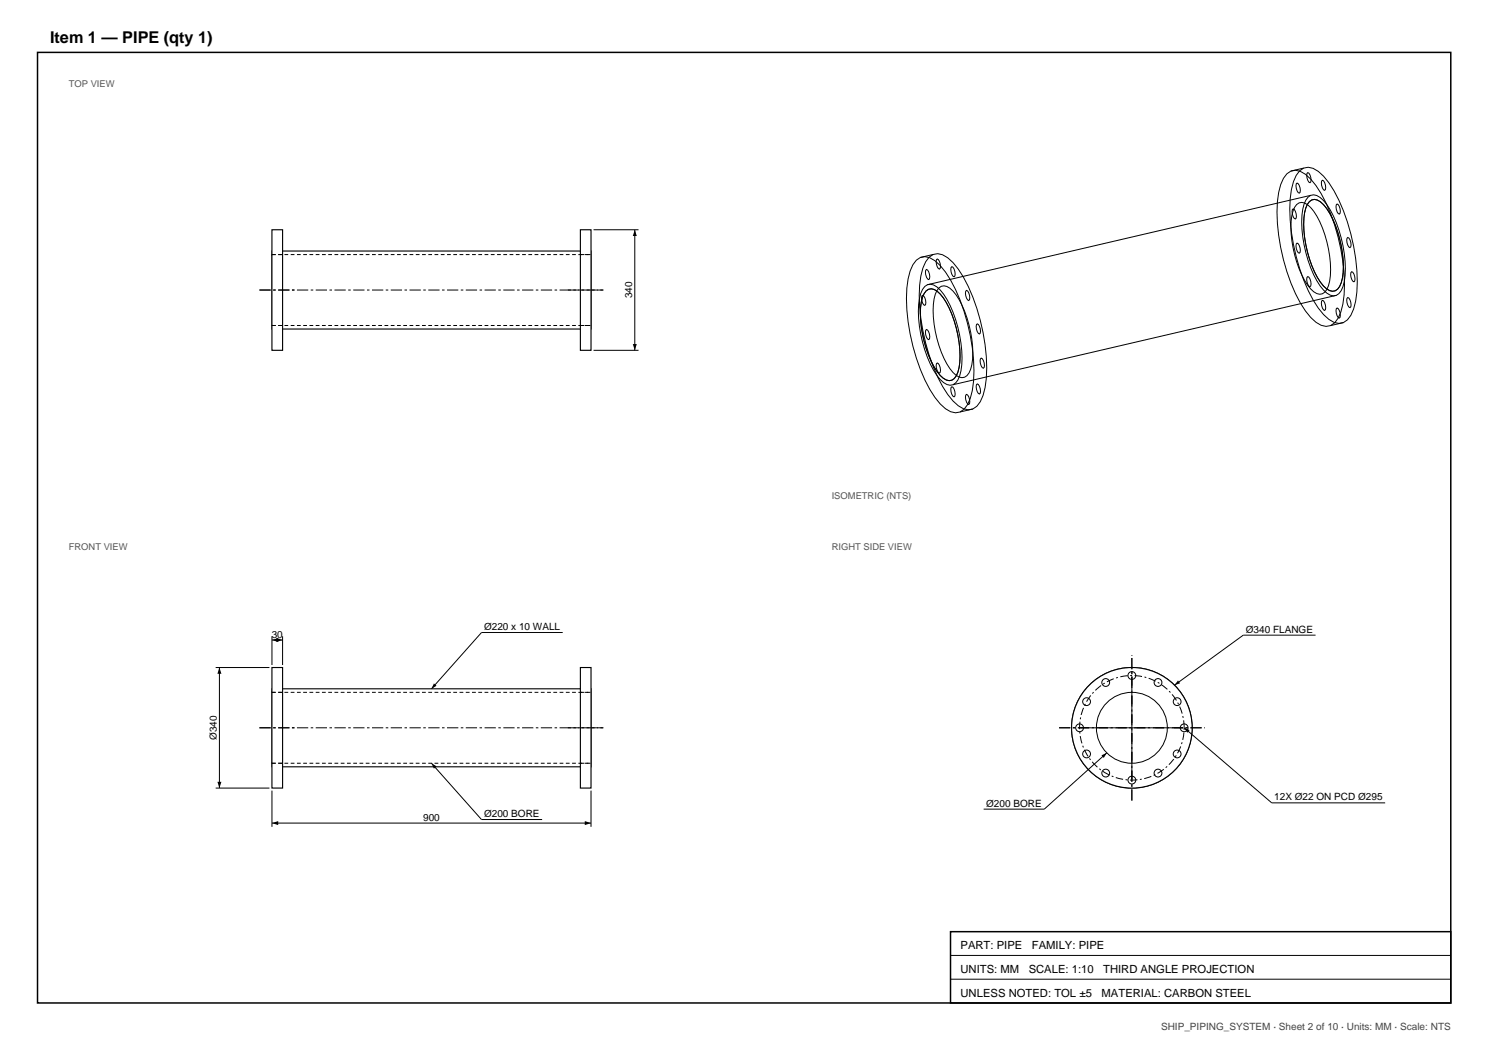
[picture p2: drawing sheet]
<svg xmlns="http://www.w3.org/2000/svg" width="420mm" height="297mm" viewBox="0 0 420 297" stroke-linecap="round" stroke-linejoin="round" font-family="sans-serif">
<path d="M10.6 14.8h398.6v268.1h-398.6z" fill="none" stroke="#000" stroke-width=".42"/>
<g fill="#fff" stroke="#000" stroke-width=".32">
<path d="M76.7 70.8h90v22h-90z" fill-rule="evenodd"/>
<path d="M76.7 64.8h3v34h-3z" fill-rule="evenodd"/>
<path d="M163.7 64.8h3v34h-3z" fill-rule="evenodd"/>
</g>
<path d="M76.7 71.8h90M76.7 71.8h3M163.7 71.8h3M76.7 91.8h90M76.7 91.8h3M163.7 91.8h3" fill="none" stroke="#000" stroke-width=".28" stroke-dasharray="1.1 .7" stroke-linecap="butt"/>
<path d="M73.2 81.8h97M73.2 81.8h10M160.2 81.8h10" fill="none" stroke="#000" stroke-width=".28" stroke-dasharray="3.2 .7 .7 .7" stroke-linecap="butt"/>
<g fill="#fff" stroke="#000" stroke-width=".32">
<path d="M76.7 194.3h90v22h-90z" fill-rule="evenodd"/>
<path d="M76.7 188.3h3v34h-3z" fill-rule="evenodd"/>
<path d="M163.7 188.3h3v34h-3z" fill-rule="evenodd"/>
</g>
<path d="M76.7 195.3h90M76.7 195.3h3M163.7 195.3h3M76.7 215.3h90M76.7 215.3h3M163.7 215.3h3" fill="none" stroke="#000" stroke-width=".28" stroke-dasharray="1.1 .7" stroke-linecap="butt"/>
<path d="M73.2 205.3h97M73.2 205.3h10M160.2 205.3h10" fill="none" stroke="#000" stroke-width=".28" stroke-dasharray="3.2 .7 .7 .7" stroke-linecap="butt"/>
<circle cx="319.3" cy="205.3" r="17" fill="#fff" stroke="#000" stroke-width=".32"/>
<g fill="none" stroke="#000" stroke-width=".28">
<circle cx="306.5" cy="197.9" r="1.1"/>
<circle cx="311.9" cy="192.5" r="1.1"/>
<circle cx="319.3" cy="190.5" r="1.1"/>
<circle cx="326.6" cy="192.5" r="1.1"/>
<circle cx="332" cy="197.9" r="1.1"/>
<circle cx="304.5" cy="205.3" r="1.1"/>
<circle cx="306.5" cy="212.7" r="1.1"/>
<circle cx="311.9" cy="218.1" r="1.1"/>
<circle cx="319.3" cy="205.3" r="10"/>
<circle cx="326.6" cy="218.1" r="1.1"/>
<circle cx="332" cy="212.7" r="1.1"/>
<circle cx="334" cy="205.3" r="1.1"/>
<circle cx="319.3" cy="220" r="1.1"/>
</g>
<path d="M334 205.3a14.8 14.8 0 0 0-21.7-13 14.8 14.8 0 0 0-1.3 25.2 14.8 14.8 0 0 0 22.9-10.7l.1-1.5" fill="none" stroke="#000" stroke-width=".28" stroke-dasharray="2.1 .7 .5 .7" stroke-linecap="butt"/>
<circle cx="319.3" cy="205.3" r="11" fill="#fff" stroke="#000" stroke-width=".32"/>
<circle cx="319.3" cy="205.3" r="10" fill="none" stroke="#000" stroke-width=".28"/>
<circle cx="319.3" cy="205.3" r="17" fill="#fff" stroke="#000" stroke-width=".32"/>
<g fill="none" stroke="#000" stroke-width=".28">
<path d="M363 49a3.7 3.7 0 0 1 5.2 .2 30.3 30.3 0 0 1 8.3 14.3 50.8 50.8 0 0 1 2.3 22.3 7.7 7.7 0 0 1-3.5 6 5.2 5.2 0 0 1-5.6-2.2 39.8 39.8 0 0 1-7.7-16.3 46.8 46.8 0 0 1-1.3-19l.5-2.2 .8-1.8zM364.5 59.1l.3-.2a2.25 2.25 0 0 1 .6 2.9 2.32 2.32 0 0 1-.9-2.7zM365.6 51.9l.3-.3a2.25 2.25 0 0 1 .6 2.9 2.32 2.32 0 0 1-.9-2.6zM365.8 57.7a2.19 2.19 0 0 1 3 .1 19.3 19.3 0 0 1 5.5 10.4 25.3 25.3 0 0 1 .4 12.4 2.58 2.58 0 0 1-3.2 2.2 12.5 12.5 0 0 1-5.1-7 30.5 30.5 0 0 1-2-15l.8-2.4zM366.6 48.2a3.7 3.7 0 0 1 5.2 .1 30.3 30.3 0 0 1 8.3 14.3 50.8 50.8 0 0 1 2.3 22.3 7.7 7.7 0 0 1-3.5 6.1 5.2 5.2 0 0 1-5.6-2.3 39.8 39.8 0 0 1-7.7-16.3 46.8 46.8 0 0 1-1.3-18.9l.5-2.3 .8-1.7zM367.7 47.4l-3.6 .8M368.7 48.9l.2-.2a2.25 2.25 0 0 1 .6 2.8 2.32 2.32 0 0 1-.8-2.6zM369 55.6a2.41 2.41 0 0 1 3.4 .1 19.6 19.6 0 0 1 5.3 9.2 29 29 0 0 1 1.1 15.9 2.83 2.83 0 0 1-3.6 2.5 13.8 13.8 0 0 1-5.5-7.8 33.5 33.5 0 0 1-2.2-16.5l.3-1.4zM369.4 56.8a2.19 2.19 0 0 1 3.1 .1 19.3 19.3 0 0 1 5.4 10.4 25.3 25.3 0 0 1 .4 12.5 2.58 2.58 0 0 1-3.2 2.2 12.5 12.5 0 0 1-5.1-7 30.5 30.5 0 0 1-2-15.1l.3-1.3zM369.7 55.1l-108.1 25.2M372.8 51.1l.2-.3a2.25 2.25 0 0 1 .6 2.9 2.32 2.32 0 0 1-.8-2.6zM376.9 57.8l.3-.3a2.25 2.25 0 0 1 .6 2.9 2.32 2.32 0 0 1-.9-2.6z"/>
<path d="M167.4 64.8h12.7M179.1 64.8v34M258.5 73.4a3.7 3.7 0 0 1 5.2 .1 30.3 30.3 0 0 1 8.2 14.3 50.8 50.8 0 0 1 2.4 22.4 7.7 7.7 0 0 1-3.5 6 5.2 5.2 0 0 1-5.6-2.3 39.8 39.8 0 0 1-7.7-16.3 46.7 46.7 0 0 1-1.4-18.9l.6-2.2 .8-1.8zM261.1 76.2l.2-.2a2.25 2.25 0 0 1 .7 2.9 2.32 2.32 0 0 1-.9-2.7zM262.1 72.5a3.7 3.7 0 0 1 5.2 .2 30.3 30.3 0 0 1 8.2 14.3 50.8 50.8 0 0 1 2.4 22.3 7.7 7.7 0 0 1-3.5 6.1 5.2 5.2 0 0 1-5.6-2.3 39.8 39.8 0 0 1-7.7-16.3 46.7 46.7 0 0 1-1.4-19l.6-2.2 .8-1.8zM263.2 71.8l-3.6 .8M264.1 73.3l.3-.2a2.25 2.25 0 0 1 .6 2.8 2.32 2.32 0 0 1-.9-2.6zM268.3 75.4l.2-.2a2.25 2.25 0 0 1 .6 2.9 2.32 2.32 0 0 1-.8-2.7zM365.6 68.8l.3-.2a2.25 2.25 0 0 1 .6 2.8 2.32 2.32 0 0 1-.9-2.6zM368.7 78.2l.2-.2a2.25 2.25 0 0 1 .6 2.9 2.32 2.32 0 0 1-.8-2.7zM380 67.2l.2-.2a2.25 2.25 0 0 1 .6 2.8 2.32 2.32 0 0 1-.8-2.6zM381.1 76.9l.2-.3a2.25 2.25 0 0 1 .6 2.9 2.32 2.32 0 0 1-.8-2.6z"/>
<path d="M167.4 98.8h12.7M260 83.5l.2-.2a2.25 2.25 0 0 1 .6 2.8 2.32 2.32 0 0 1-.8-2.6zM260.8 80.8a2.41 2.41 0 0 1 3.4 .1 19.6 19.6 0 0 1 5.4 9.3 29 29 0 0 1 1.1 15.8 2.84 2.84 0 0 1-3.6 2.5 13.8 13.8 0 0 1-5.5-7.8 33.5 33.5 0 0 1-2.3-16.5l.4-1.4zM261.1 93.2l.2-.3a2.25 2.25 0 0 1 .7 2.9 2.32 2.32 0 0 1-.9-2.6zM261.2 82a2.19 2.19 0 0 1 3.1 .1 19.3 19.3 0 0 1 5.4 10.4 25.3 25.3 0 0 1 .5 12.5 2.58 2.58 0 0 1-3.3 2.2 12.5 12.5 0 0 1-5-7 30.5 30.5 0 0 1-2-15l.8-2.4zM264.8 81.2a2.19 2.19 0 0 1 3.1 .1 19.3 19.3 0 0 1 5.4 10.4 25.3 25.3 0 0 1 .5 12.4 2.58 2.58 0 0 1-3.3 2.2 12.5 12.5 0 0 1-5-7 30.5 30.5 0 0 1-2-15l.8-2.3zM272.4 82.1l.2-.2a2.25 2.25 0 0 1 .6 2.9 2.32 2.32 0 0 1-.8-2.7zM275.4 91.6l.3-.2a2.25 2.25 0 0 1 .6 2.8 2.32 2.32 0 0 1-.9-2.6zM372.8 84.9l.2-.2a2.25 2.25 0 0 1 .6 2.9 2.32 2.32 0 0 1-.8-2.7zM376.9 87.1l.3-.2a2.25 2.25 0 0 1 .6 2.8 2.32 2.32 0 0 1-.9-2.6zM376.9 83.3l-108.1 25.2M378.9 91l-3.6 .8"/>
<path d="M380 84.1l.2-.2a2.25 2.25 0 0 1 .6 2.9 2.32 2.32 0 0 1-.8-2.7zM264.1 102.6l.3-.2a2.25 2.25 0 0 1 .6 2.8 2.32 2.32 0 0 1-.9-2.6zM268.3 109.3l.2-.2a2.25 2.25 0 0 1 .6 2.8 2.32 2.32 0 0 1-.8-2.6zM272.4 111.5l.2-.3a2.25 2.25 0 0 1 .6 2.9 2.32 2.32 0 0 1-.8-2.6zM274.4 115.4l-3.6 .8M275.4 108.5l.3-.2a2.25 2.25 0 0 1 .6 2.8 2.32 2.32 0 0 1-.9-2.6zM276.5 101.2l.3-.2a2.25 2.25 0 0 1 .6 2.9 2.32 2.32 0 0 1-.9-2.7zM76.7 179.5v8.1M79.7 179.5v8.1M158.7 178.4h-22.9l-14.1 15.9M371.1 179.1h-20.4l-19.4 14.2M60.8 188.3h15.2"/>
<path d="M61.9 188.3v34M76.7 180.5h3M121.7 215.3l14.1 15.9h17.1M312.2 212.3l-17.6 15.9h-17.1M334 205.3l24.7 21.1h32M60.8 222.3h15.2M76.7 223v10.2M76.7 232.2h90M166.7 223v10.2M268.1 276.2h141.1M268.1 269.5h141.1"/>
<circle cx="306.5" cy="197.9" r="1.1"/>
<circle cx="311.9" cy="192.5" r="1.1"/>
<circle cx="319.3" cy="190.5" r="1.1"/>
<circle cx="326.6" cy="192.5" r="1.1"/>
<circle cx="332" cy="197.9" r="1.1"/>
<circle cx="304.5" cy="205.3" r="1.1"/>
<circle cx="306.5" cy="212.7" r="1.1"/>
<circle cx="311.9" cy="218.1" r="1.1"/>
<circle cx="319.3" cy="205.3" r="10"/>
<circle cx="326.6" cy="218.1" r="1.1"/>
<circle cx="332" cy="212.7" r="1.1"/>
<circle cx="334" cy="205.3" r="1.1"/>
<circle cx="319.3" cy="220" r="1.1"/>
</g>
<path d="M334 205.3a14.8 14.8 0 0 0-21.7-13 14.8 14.8 0 0 0-1.3 25.2 14.8 14.8 0 0 0 22.9-10.7l.1-1.5" fill="none" stroke="#000" stroke-width=".28" stroke-dasharray="2.1 .7 .5 .7" stroke-linecap="butt"/>
<path d="M298.7 205.3h41.1M304.7 205.3h29.1M319.3 219.8v-29M319.3 225.8v-41.1" fill="none" stroke="#000" stroke-width=".28" stroke-dasharray="3.2 .7 .7 .7" stroke-linecap="butt"/>
<g fill="#000">
<path d="M179.1 64.8l.5 1.8h-1.1zM178.5 97h1.1l-.5 1.8zM61.9 188.3l.6 1.7h-1.2zM76.7 180.5l1.8-.5v1.1zM77.9 180l1.8 .5-1.8 .6zM122.4 192.8l.7 .6-1.4 .9zM332.3 191.9l.6 .8-1.6 .6zM121.7 215.3l1.4 .8-.7 .7zM310.7 213l1.5-.7-.9 1.5zM334 205.3l1.5 .6-.6 .8zM61.3 220.5h1.2l-.6 1.8zM76.7 232.2l1.8-.6v1.1z"/>
<path d="M164.9 231.6l1.8 .6-1.8 .5z"/>
</g>
<path d="M268.1 262.8h141.1v20.1h-141.1z" fill="none" stroke="#000" stroke-width=".42"/>
<text font-size="4.6" x="14.1" y="12">Item 1 — PIPE (qty 1)</text>
<g font-size="3.2">
<text x="270.9" y="267.7">PART: PIPE</text>
<text x="291.1" y="267.7">FAMILY: PIPE</text>
<text x="270.9" y="274.4">UNITS: MM</text>
<text x="290.2" y="274.4">SCALE: 1:10</text>
<text x="311.2" y="274.4">THIRD ANGLE PROJECTION</text>
<text x="270.9" y="281.1">UNLESS NOTED: TOL ±5</text>
<text x="310.7" y="281.1">MATERIAL: CARBON STEEL</text>
</g>
<g font-size="2.8">
<text x="178.4" y="84.2" transform="rotate(-90 178.4 84.2)">340</text>
<text x="76.6" y="179.8">30</text>
<text x="136.5" y="177.7">Ø220 x 10 WALL</text>
<text x="351.4" y="178.4">Ø340 FLANGE</text>
<text x="61.2" y="208.7" transform="rotate(-90 61.2 208.7)">Ø340</text>
<text x="278.2" y="227.5">Ø200 BORE</text>
<text x="359.4" y="225.7">12X Ø22 ON PCD Ø295</text>
<text x="119.4" y="231.5">900</text>
<text x="136.5" y="230.4">Ø200 BORE</text>
</g>
<text font-size="2.8" fill="#444" x="327.5" y="290.7">SHIP_PIPING_SYSTEM · Sheet 2 of 10 · Units: MM · Scale: NTS</text>
<g font-size="2.6" fill="#555">
<text x="19.4" y="24.7">TOP VIEW</text>
<text x="234.6" y="140.7">ISOMETRIC (NTS)</text>
<text x="19.4" y="155.2">FRONT VIEW</text>
<text x="234.6" y="155.2">RIGHT SIDE VIEW</text>
</g>
</svg>
